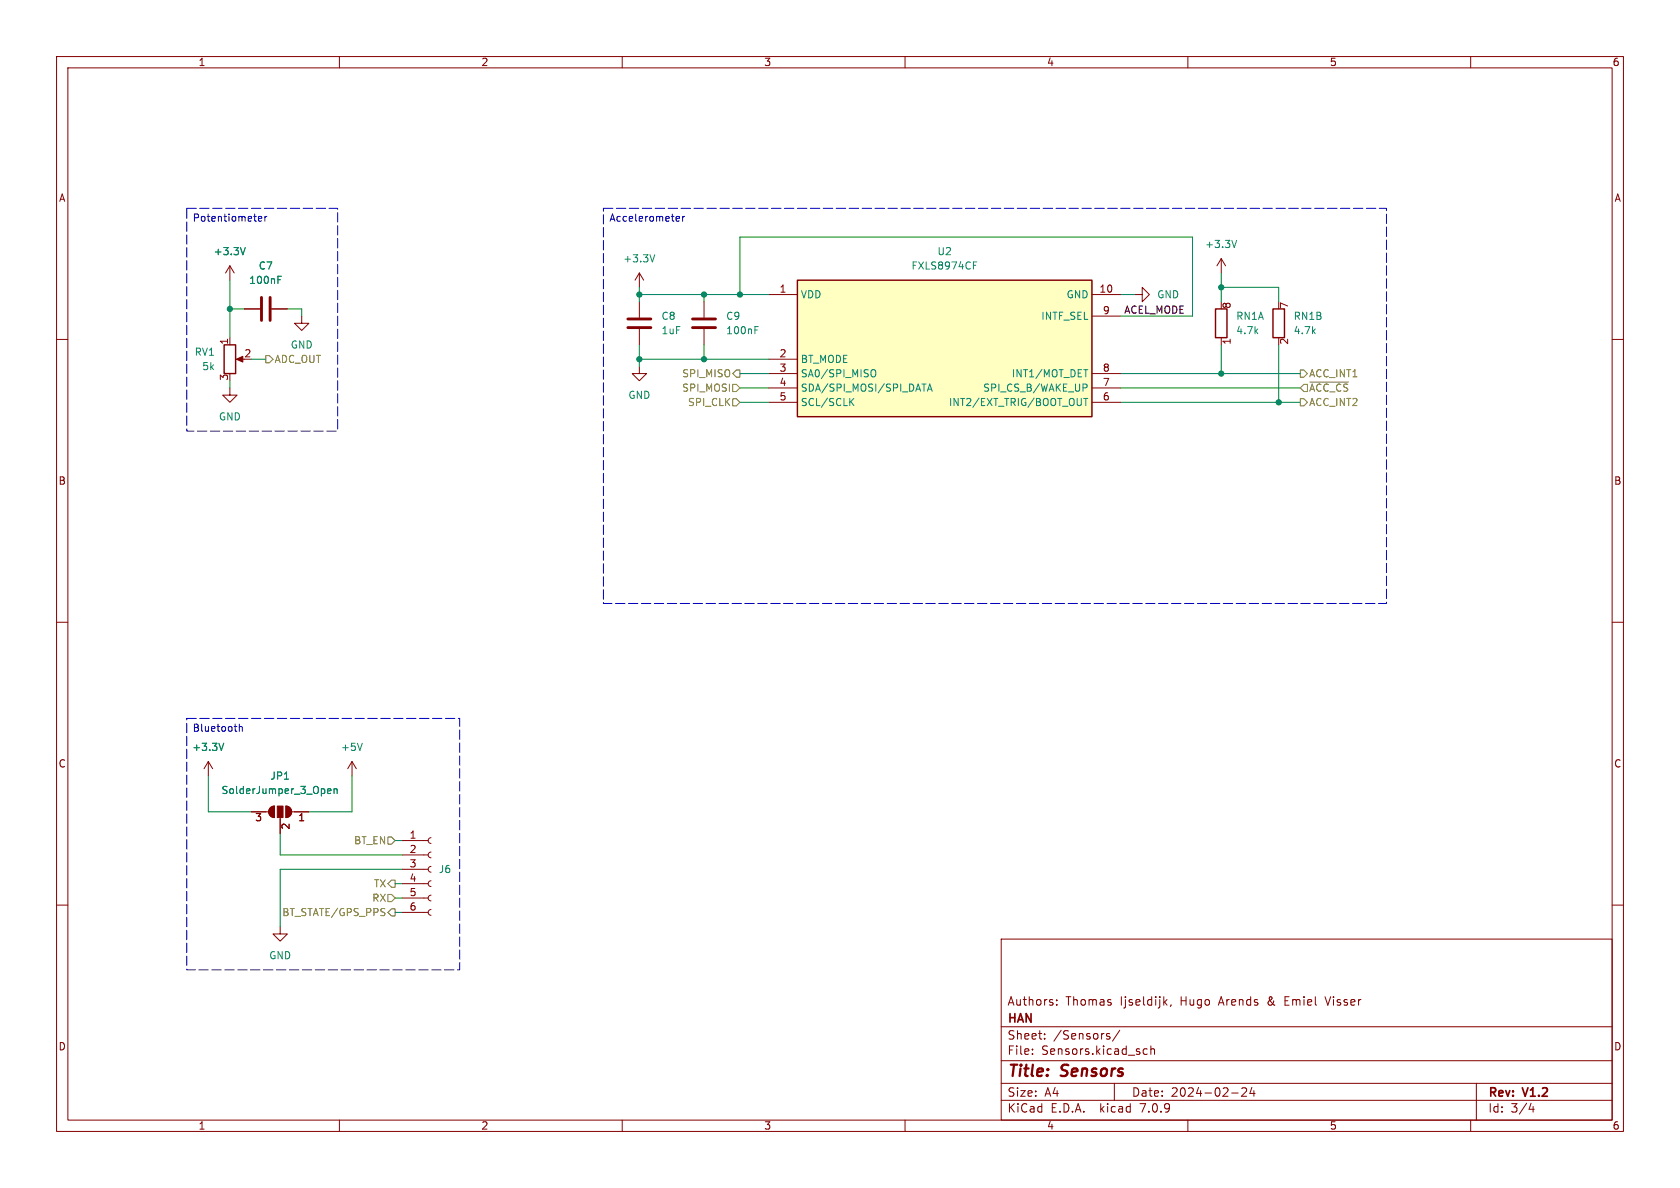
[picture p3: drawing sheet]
<svg xmlns="http://www.w3.org/2000/svg" width="297mm" height="210mm" viewBox="0 0 297 210" stroke-linecap="round" stroke-linejoin="round" font-family="sans-serif">
<g fill="none" stroke="#840000" stroke-width=".18">
<path d="M10 10h277v190h-277zM12 12h273v186h-273zM60 10v2M110 10v2M160 10v2M210 10v2M260 10v2M10 60h2M40.6 47l-.7 1.3M40.6 47v2.5M40.6 59.7v1.3M40.6 47l.8 1.3"/>
<path d="M43.2 54.6h2.8M48 54.6h2.8M53.3 55.9v1.3h1.3l-1.3 1.2-1.2-1.2h1.2M113 48.3v2.5M113 53.3v2.8M113 58.2v2.8M113 48.3l-.7 1.2M113 48.3l.8 1.2M124.5 53.3v2.8M124.5 58.2v2.8M135.9 52.1h5.1M193 52.1h5.1"/>
<path d="M193 55.9h5.1M200.7 52.1h1.2v-1.3l1.3 1.3-1.3 1.2v-1.2M215.9 45.7l-.8 1.3M215.9 45.7v2.6M215.9 53.3v1.3M215.9 59.7v1.3M215.9 45.7l.8 1.3M226.1 53.3v1.3M226.1 59.7v1.3M285 60h2M40.6 68.6v1.3h1.3l-1.3 1.2-1.2-1.2h1.2M42.2 63.5h1"/>
<path d="M113 64.8v1.2h1.3l-1.3 1.3-1.2-1.3h1.2M135.9 63.5h5.1M135.9 66h5.1M135.9 68.6h5.1M135.9 71.1h5.1M193 66h5.1M193 68.6h5.1M193 71.1h5.1M10 110h2M285 110h2M36.8 134.6l-.7 1.3M36.8 134.6v2.6"/>
<path d="M36.8 134.6l.8 1.3M62.2 134.6l-.7 1.3M62.2 134.6v2.6M62.2 134.6l.8 1.3M10 160h2M44.4 143.5h3.1M47.8 142.8l.7-.3v2a1.02 1.02 0 0 1-.9-.6 1.02 1.02 0 0 1 .2-1.1zM49.5 144.5v2.8M50.5 142.5a1.02 1.02 0 0 1 1.1 1 1.02 1.02 0 0 1-1.1 1zM51.6 143.5h3M71.1 158.8h4.6M71.1 156.2h4.6"/>
<path d="M71.1 153.7h4.6M71.1 151.1h4.6M71.1 148.6h4.6M76.2 158.2l-.3 .2-.2 .3 .1 .4 .4 .2M76.2 155.7l-.3 .1-.2 .4 .1 .4 .4 .1M76.2 153.2l-.3 .1-.2 .4 .1 .3 .4 .2M76.2 150.6l-.3 .2-.2 .3 .1 .4 .4 .1M76.2 148.1l-.3 .1-.2 .4 .1 .3 .4 .2M285 160h2M49.5 163.8v1.3h1.3l-1.3 1.3-1.2-1.3h1.2M71.1 161.3h4.6M76.2 160.8l-.3 .1-.2 .4 .1 .3 .4 .2"/>
<path d="M177 166h108v32h-108zM186.8 177.6v.1M186.8 176.8v.1M205.9 177.1l.4 .6M206.3 176.7l-.6 .6M207 177.6l-.1 .3M234.2 176.2l.5 1.5M60 198v2M110 198v2M160 198v2M177 194.5h108M177 191.5h108"/>
<path d="M177 187.5h108M177 181.5h108M182.5 186.3v.1M182.5 185.5v.1M184.7 183.6v.1M184.7 182.8v.1M195.8 183.2l.4 .1v.2l-.2 .2h-.3M195.8 182.7l.4 .1M197 191.5v3M198 182.1l-1.3 2M202.2 186.3l.2 .1 .4-.1M202.8 185.5l-.4-.1-.2 .1"/>
<path d="M203.5 185.5l.2-.1 .3 .1 .1 .9M203.5 184.9v1.5M210 198v2M217.7 193.2h1.2M219.5 192.4l.6-.1 .2 .1 .1 .3-.9 1.1h.9M221.3 192.2l-.3 1.1h.9M221.7 192.8v1M260 198v2M261 191.5v6.5M270.7 195l-.4 1.1h.9M271 195.6v1"/>
</g>
<path d="M46.2 52.6v4M47.8 52.6v4M111 57.9h4.1M111 56.4h4.1M122.4 57.9h4.1M122.4 56.4h4.1" fill="none" stroke="#840000" stroke-width=".51"/>
<g fill="none" stroke="#008484" stroke-width=".18">
<path d="M43.4 43.8l-.5 1.2M49.1 49.4h.5M49.1 48.8h.6M115.8 45l-.5 1.3M133.5 58.3h.4M133.5 57.7h.6M172.1 46.9h.4M172.1 46.3h.6M218.6 42.5l-.4 1.3M150.4 71l.6 .7M151 70.4l-.8 .8M154.2 65.4l.1-.1a.43 .43 0 0 1 .5 .5v.4a.42 .42 0 0 1-.2 .4 .42 .42 0 0 1-.4 0"/>
<path d="M163 67.9h.7M164 69.2l.4-1.3 .4 1.3M164.1 68.8h.6M191.5 67.9h.4l.3 .2-.1 .4-.6 .1M191.6 65.3h.7M191.6 70.4h.7M191.9 70.4v1.3M39.6 131.4l-.5 1.3M57.9 139.9l.6-.2-.1-.2-.3-.1-.2 .2 .1 .6h.4M59.1 139.6l.1-.2 .3 .1 .1 .8M59.1 139.4v.9M64 131.4l-.4 1.3"/>
</g>
<g fill="#840000" stroke="#840000" stroke-width=".18">
<path d="M41.8 63.5l1.1-.5v1z"/>
<path d="M50.5 142.5a1.02 1.02 0 0 1 1.1 1 1.02 1.02 0 0 1-1.1 1z"/>
<path d="M49 142.5h1v2h-1z"/>
<path d="M47.8 142.8l.7-.3v2a1.02 1.02 0 0 1-.9-.6 1.02 1.02 0 0 1 .2-1.1z"/>
</g>
<path d="M141 49.5h52v24.2h-52zM214.9 54.6h2v5.1h-2zM225 54.6h2.1v5.1h-2.1zM39.6 61h2.1v5h-2.1z" fill="none" stroke="#840000" stroke-width=".25"/>
<path d="M141 49.5h52v24.2h-52z" fill="#ffffc2" stroke="#ffffc2" stroke-width=".18"/>
<g fill="none" stroke="#848400" stroke-width=".18">
<path d="M47 62.9h.6l.7 .6-.7 .6h-.6zM129.5 67.9h.7l.6 .7-.6 .6h-.7zM129.5 70.5h.7l.6 .6-.6 .7h-.7zM130.2 65.4h.6v1.3h-.6l-.7-.7zM229.9 70.5h.6l.6 .6-.6 .7h-.6zM229.9 65.4h.6l.6 .6-.6 .7h-.6zM230.5 67.9h.6v1.3h-.6l-.6-.6zM231.6 67.5h6.8M68.6 158.1h.6l.6 .7-.6 .6h-.6zM68.6 148h.6l.6 .6-.6 .6h-.6zM69.2 155.6h.6v1.2h-.6l-.6-.6zM67.9 160.6l.1 .1"/>
<path d="M68 161.4v.3M68.6 161.3l.6-.6h.6v1.2h-.6z"/>
</g>
<path d="M33 36.8h26.7v39.4h-26.7zM106.7 36.8h138.4v69.9h-138.4zM33 127h48.3v44.5h-48.3z" fill="none" stroke="#0000c2" stroke-width=".18" stroke-dasharray="1.7 .6"/>
<path d="M45.7 38.7l.6-.1-.1-.3h-.3l-.2 .1v.6h.5M46.8 38.3v.8M47.2 38.3l-.4 .2M119.6 39h.5M119.6 38.3h.3l.2 .3-.6 .1M120.7 38.3v.8M121 38.3l-.3 .2M42.3 128v1.3M42.3 128.5l.2-.1 .3 .1v.8" fill="none" stroke="#0000c2" stroke-width=".18"/>
<g fill="none" stroke="#008400" stroke-width=".18">
<path d="M40.6 49.5v10.2M40.6 54.6h2.6M50.8 54.6h2.5v1.3M113 50.8v2.5M113 52.1h22.9M124.5 52.1v1.2M130.8 52.1v-10.2h80v14h-12.7M198.1 52.1h2.6M215.9 50.8h10.2v2.5M215.9 48.3v5M40.6 67.3v1.3M44.4 63.5h2.6"/>
<path d="M113 61v3.8M113 63.5h22.9M124.5 61v2.5M130.8 68.6h5.1M130.8 71.1h5.1M130.8 66h5.1M198.1 68.6h31.8M198.1 71.1h31.8M198.1 66h31.8M215.9 61v5M226.1 61v10.1M36.8 137.2v6.3h7.6"/>
<path d="M62.2 137.2v6.3h-7.6M49.5 147.3v3.8h21.6M69.8 156.2h1.3M69.8 148.6h1.3M69.8 158.8h1.3M71.1 153.7h-21.6v10.1M69.8 161.3h1.3"/>
</g>
<g fill="#008400" stroke="#008400" stroke-width=".18">
<circle cx="124.5" cy="52.1" r=".46"/>
<circle cx="113" cy="52.1" r=".46"/>
<circle cx="130.8" cy="52.1" r=".46"/>
<circle cx="124.5" cy="63.5" r=".46"/>
<circle cx="40.6" cy="54.6" r=".46"/>
<circle cx="113" cy="63.5" r=".46"/>
<circle cx="215.9" cy="66" r=".46"/>
<circle cx="215.9" cy="50.8" r=".46"/>
<circle cx="226.1" cy="71.1" r=".46"/>
</g>
<g font-size="2.8" fill="#840000">
<text x="178" y="190.9">Title:</text>
<text x="187.7" y="190.9">Sensors</text>
</g>
<g font-size="2.1" fill="#840000">
<text x="178" y="178">Authors:</text>
<text x="188.4" y="178">Thomas</text>
<text x="198.1" y="178">Ijseldijk,</text>
<text x="208.8" y="178">Hugo</text>
<text x="215.8" y="178">Arends</text>
<text x="224.5" y="178">&amp;</text>
<text x="227.7" y="178">Emiel</text>
<text x="235.1" y="178">Visser</text>
<text x="178" y="184">Sheet:</text>
<text x="178" y="181.2">HAN</text>
<text x="186.2" y="184">/Sensors/</text>
<text x="178" y="186.7">File:</text>
<text x="184.1" y="186.7">Sensors.kicad_sch</text>
<text x="178" y="196.9">KiCad</text>
<text x="178" y="194.1">Size:</text>
<text x="184.7" y="194.1">A4</text>
<text x="185.7" y="196.9">E.D.A.</text>
<text x="194.6" y="196.9">kicad</text>
<text x="200" y="194.1">Date:</text>
<text x="201.8" y="196.9">7.0.9</text>
<text x="207" y="194.1">2024-02-24</text>
<text x="263" y="194.3">Rev:</text>
<text x="263" y="196.9">Id:</text>
<text x="267.1" y="196.9">3/4</text>
<text x="269.4" y="194.3">V1.2</text>
</g>
<g font-size="1.8" fill="#840000">
<text x="35" y="11.9">1</text>
<text x="85" y="11.9">2</text>
<text x="135" y="11.9">3</text>
<text x="185" y="11.9">4</text>
<text x="235" y="11.9">5</text>
<text x="285" y="11.9">6</text>
<text x="10.3" y="35.9">A</text>
<text x="285.3" y="35.9">A</text>
<text x="137.7" y="51.8">1</text>
<text x="194.3" y="51.8">10</text>
<text x="194.9" y="55.6">9</text>
<text x="217.9" y="54.7" transform="rotate(-90 217.9 54.7)">8</text>
<text x="228" y="54.7" transform="rotate(-90 228 54.7)">7</text>
<text x="40.4" y="61" transform="rotate(-90 40.4 61)">1</text>
<text x="43.1" y="63.2">2</text>
<text x="137.7" y="63.2">2</text>
<text x="137.7" y="65.8">3</text>
<text x="194.9" y="65.8">8</text>
<text x="217.9" y="61" transform="rotate(-90 217.9 61)">1</text>
<text x="228" y="61" transform="rotate(-90 228 61)">2</text>
<text x="40.4" y="67.4" transform="rotate(-90 40.4 67.4)">3</text>
<text x="137.7" y="68.3">4</text>
<text x="137.7" y="70.9">5</text>
<text x="194.9" y="70.9">6</text>
<text x="194.9" y="68.3">7</text>
<text x="10.3" y="85.9">B</text>
<text x="285.3" y="85.9">B</text>
<text x="10.3" y="135.9">C</text>
<text x="285.3" y="135.9">C</text>
<text x="45" y="145.5">3</text>
<text x="51.5" y="146.8" transform="rotate(-90 51.5 146.8)">2</text>
<text x="52.6" y="145.5">1</text>
<text x="72.3" y="148.3">1</text>
<text x="72.3" y="150.9">2</text>
<text x="72.3" y="153.4">3</text>
<text x="72.3" y="156">4</text>
<text x="72.3" y="158.5">5</text>
<text x="72.3" y="161">6</text>
<text x="10.3" y="185.9">D</text>
<text x="285.3" y="185.9">D</text>
<text x="35" y="199.9">1</text>
<text x="85" y="199.9">2</text>
<text x="135" y="199.9">3</text>
<text x="185" y="199.9">4</text>
<text x="235" y="199.9">5</text>
<text x="285" y="199.9">6</text>
</g>
<g font-size="1.8" fill="#0000c2">
<text x="34" y="39.5">Potentiometer</text>
<text x="107.6" y="39.5">Accelerometer</text>
<text x="34" y="129.7">Bluetooth</text>
</g>
<g font-size="1.8" fill="#008484">
<text x="37.7" y="45.3">+3.3V</text>
<text x="45.6" y="47.9">C7</text>
<text x="110.1" y="46.6">+3.3V</text>
<text x="161" y="47.9">FXLS8974CF</text>
<text x="165.6" y="45.3">U2</text>
<text x="213" y="44">+3.3V</text>
<text x="44" y="50.4">100nF</text>
<text x="141.5" y="52.9">VDD</text>
<text x="188.5" y="52.9">GND</text>
<text x="204.5" y="52.9">GND</text>
<text x="116.8" y="56.7">C8</text>
<text x="116.8" y="59.3">1uF</text>
<text x="128.3" y="56.7">C9</text>
<text x="128.3" y="59.3">100nF</text>
<text x="184" y="56.7">INTF_SEL</text>
<text x="218.4" y="59.3">4.7k</text>
<text x="218.4" y="56.7">RN1A</text>
<text x="228.6" y="59.3">4.7k</text>
<text x="228.6" y="56.7">RN1B</text>
<text x="34.3" y="63.1">RV1</text>
<text x="35.6" y="65.6">5k</text>
<text x="51.3" y="61.8">GND</text>
<text x="141.5" y="64.4">BT_MODE</text>
<text x="111" y="70.7">GND</text>
<text x="141.5" y="66.9">SA0/SPI_MISO</text>
<text x="141.5" y="69.4">SDA/SPI_MOSI/SPI_DATA</text>
<text x="141.5" y="72">SCL/SCLK</text>
<text x="167.7" y="72">INT2/EXT_TRIG/BOOT_OUT</text>
<text x="173.7" y="69.4">SPI_CS_B/WAKE_UP</text>
<text x="178.8" y="66.9">INT1/MOT_DET</text>
<text x="38.6" y="74.5">GND</text>
<text x="33.9" y="132.9">+3.3V</text>
<text x="60.2" y="132.9">+5V</text>
<text x="39.1" y="140.6">SolderJumper_3_Open</text>
<text x="47.7" y="138">JP1</text>
<text x="77.5" y="154.5">J6</text>
<text x="47.5" y="169.8">GND</text>
</g>
<text font-size="1.8" x="198.6" y="55.5">ACEL_MODE</text>
<g font-size="1.8" fill="#848400">
<text x="48.5" y="64.4">ADC_OUT</text>
<text x="120.5" y="66.9">SPI_MISO</text>
<text x="120.5" y="69.4">SPI_MOSI</text>
<text x="121.5" y="72">SPI_CLK</text>
<text x="231.3" y="69.4">~{ACC_CS}</text>
<text x="231.3" y="72">ACC_INT2</text>
<text x="231.3" y="66.9">ACC_INT1</text>
<text x="62.5" y="149.5">BT_EN</text>
<text x="65.7" y="159.6">RX</text>
<text x="66" y="157.1">TX</text>
<text x="49.8" y="162.2">BT_STATE/GPS_PPS</text>
</g>
</svg>
